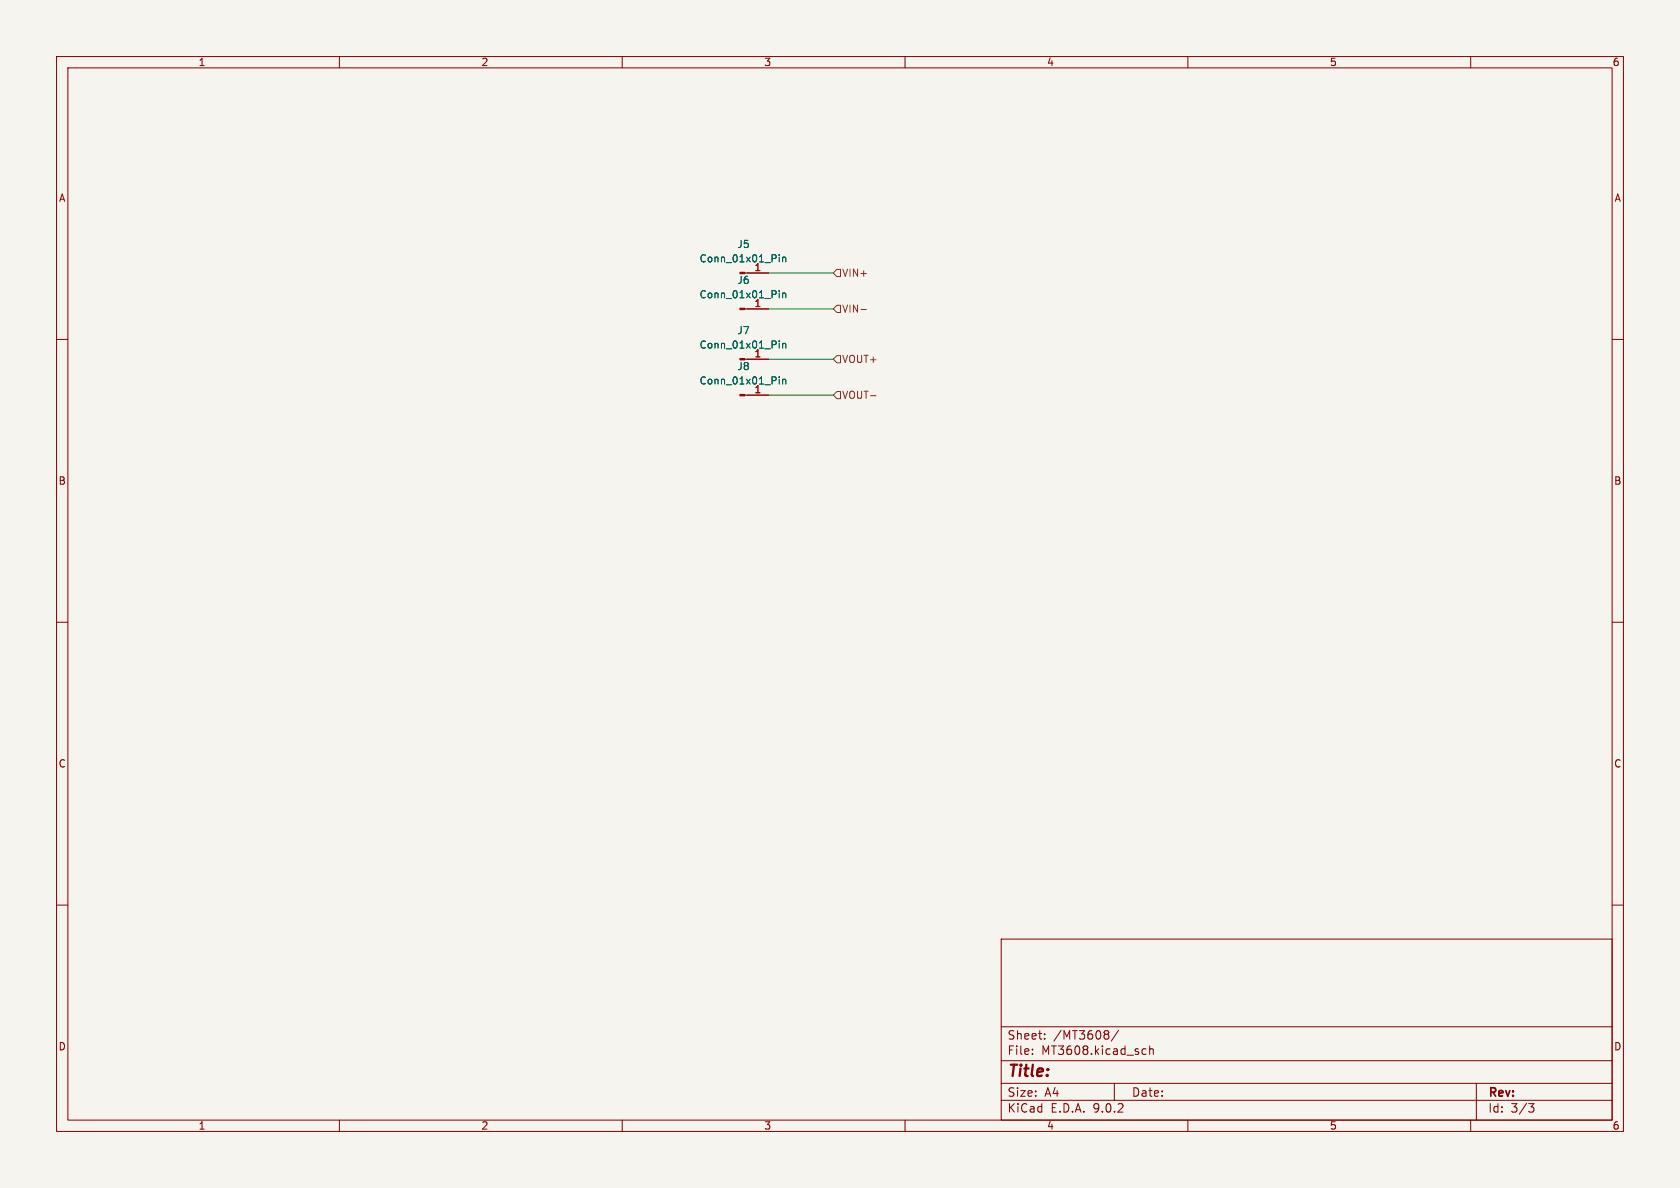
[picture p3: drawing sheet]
(kicad_sch
 (version 20250114)
 (generator "eeschema")
 (generator_version "9.0")
 (paper "A4")
 (lib_symbols
  (symbol "Connector:Conn_01x01_Pin"
   (pin_names
    (offset 1.016) (hide yes)) (exclude_from_sim no) (in_bom yes) (on_board yes)
   (property "Reference" "J" (at 0 2.54 0) (effects (font (size 1.27 1.27))))
   (property "Value" "Conn_01x01_Pin" (at 0 -2.54 0) (effects (font (size 1.27 1.27))))
   (property "Footprint" "" (at 0 0 0) (effects (font (size 1.27 1.27)) (hide yes)))
   (property "Datasheet" "~" (at 0 0 0) (effects (font (size 1.27 1.27)) (hide yes)))
   (property "Description" "Generic connector, single row, 01x01, script generated" (at 0 0 0) (effects (font (size 1.27 1.27)) (hide yes)))
   (property "ki_locked" "" (at 0 0 0) (effects (font (size 1.27 1.27))))
   (symbol "Conn_01x01_Pin_1_1"
    (rectangle (start 0.8636 0.127) (end 0 -0.127) (stroke (width 0.1524) (type default)) (fill (type outline)))
    (polyline (pts (xy 1.27 0) (xy 0.8636 0)) (stroke (width 0.1524) (type default)) (fill (type none)))
    (pin passive line (at 5.08 0 180) (length 3.81) (name "Pin_1" (effects (font (size 1.27 1.27)))) (number "1" (effects (font (size 1.27 1.27))))))
   (embedded_fonts no)))
 (wire
  (pts (xy 135.89 63.5) (xy 147.32 63.5))
  (stroke (width 0) (type default)))
 (wire
  (pts (xy 135.89 54.61) (xy 147.32 54.61))
  (stroke (width 0) (type default)))
 (wire
  (pts (xy 135.89 48.26) (xy 147.32 48.26))
  (stroke (width 0) (type default)))
 (wire
  (pts (xy 135.89 69.85) (xy 147.32 69.85))
  (stroke (width 0) (type default)))
 (hierarchical_label "VOUT-"
  (shape input)
  (at 147.32 69.85 0)
  (effects (font (size 1.27 1.27)) (justify left)))
 (hierarchical_label "VOUT+"
  (shape input)
  (at 147.32 63.5 0)
  (effects (font (size 1.27 1.27)) (justify left)))
 (hierarchical_label "VIN+"
  (shape input)
  (at 147.32 48.26 0)
  (effects (font (size 1.27 1.27)) (justify left)))
 (hierarchical_label "VIN-"
  (shape input)
  (at 147.32 54.61 0)
  (effects (font (size 1.27 1.27)) (justify left)))
 (symbol
  (lib_id "Connector:Conn_01x01_Pin")
  (at 130.81 54.61 0)
  (unit 1)
  (exclude_from_sim no)
  (in_bom yes)
  (on_board yes)
  (dnp no)
  (fields_autoplaced yes)
  (property "Reference" "J6" (at 131.445 49.53 0) (effects (font (size 1.27 1.27))))
  (property "Value" "Conn_01x01_Pin" (at 131.445 52.07 0) (effects (font (size 1.27 1.27))))
  (property "Footprint" "Connector_PinHeader_2.54mm:PinHeader_1x01_P2.54mm_Vertical" (at 130.81 54.61 0) (effects (font (size 1.27 1.27)) (hide yes)))
  (property "Datasheet" "~" (at 130.81 54.61 0) (effects (font (size 1.27 1.27)) (hide yes)))
  (property "Description" "Generic connector, single row, 01x01, script generated" (at 130.81 54.61 0) (effects (font (size 1.27 1.27)) (hide yes)))
  (pin "1"))
 (symbol
  (lib_id "Connector:Conn_01x01_Pin")
  (at 130.81 63.5 0)
  (unit 1)
  (exclude_from_sim no)
  (in_bom yes)
  (on_board yes)
  (dnp no)
  (fields_autoplaced yes)
  (property "Reference" "J7" (at 131.445 58.42 0) (effects (font (size 1.27 1.27))))
  (property "Value" "Conn_01x01_Pin" (at 131.445 60.96 0) (effects (font (size 1.27 1.27))))
  (property "Footprint" "Connector_PinHeader_2.54mm:PinHeader_1x01_P2.54mm_Vertical" (at 130.81 63.5 0) (effects (font (size 1.27 1.27)) (hide yes)))
  (property "Datasheet" "~" (at 130.81 63.5 0) (effects (font (size 1.27 1.27)) (hide yes)))
  (property "Description" "Generic connector, single row, 01x01, script generated" (at 130.81 63.5 0) (effects (font (size 1.27 1.27)) (hide yes)))
  (pin "1"))
 (symbol
  (lib_id "Connector:Conn_01x01_Pin")
  (at 130.81 69.85 0)
  (unit 1)
  (exclude_from_sim no)
  (in_bom yes)
  (on_board yes)
  (dnp no)
  (fields_autoplaced yes)
  (property "Reference" "J8" (at 131.445 64.77 0) (effects (font (size 1.27 1.27))))
  (property "Value" "Conn_01x01_Pin" (at 131.445 67.31 0) (effects (font (size 1.27 1.27))))
  (property "Footprint" "Connector_PinHeader_2.54mm:PinHeader_1x01_P2.54mm_Vertical" (at 130.81 69.85 0) (effects (font (size 1.27 1.27)) (hide yes)))
  (property "Datasheet" "~" (at 130.81 69.85 0) (effects (font (size 1.27 1.27)) (hide yes)))
  (property "Description" "Generic connector, single row, 01x01, script generated" (at 130.81 69.85 0) (effects (font (size 1.27 1.27)) (hide yes)))
  (pin "1"))
 (symbol
  (lib_id "Connector:Conn_01x01_Pin")
  (at 130.81 48.26 0)
  (unit 1)
  (exclude_from_sim no)
  (in_bom yes)
  (on_board yes)
  (dnp no)
  (fields_autoplaced yes)
  (property "Reference" "J5" (at 131.445 43.18 0) (effects (font (size 1.27 1.27))))
  (property "Value" "Conn_01x01_Pin" (at 131.445 45.72 0) (effects (font (size 1.27 1.27))))
  (property "Footprint" "Connector_PinHeader_2.54mm:PinHeader_1x01_P2.54mm_Vertical" (at 130.81 48.26 0) (effects (font (size 1.27 1.27)) (hide yes)))
  (property "Datasheet" "~" (at 130.81 48.26 0) (effects (font (size 1.27 1.27)) (hide yes)))
  (property "Description" "Generic connector, single row, 01x01, script generated" (at 130.81 48.26 0) (effects (font (size 1.27 1.27)) (hide yes)))
  (pin "1")))
